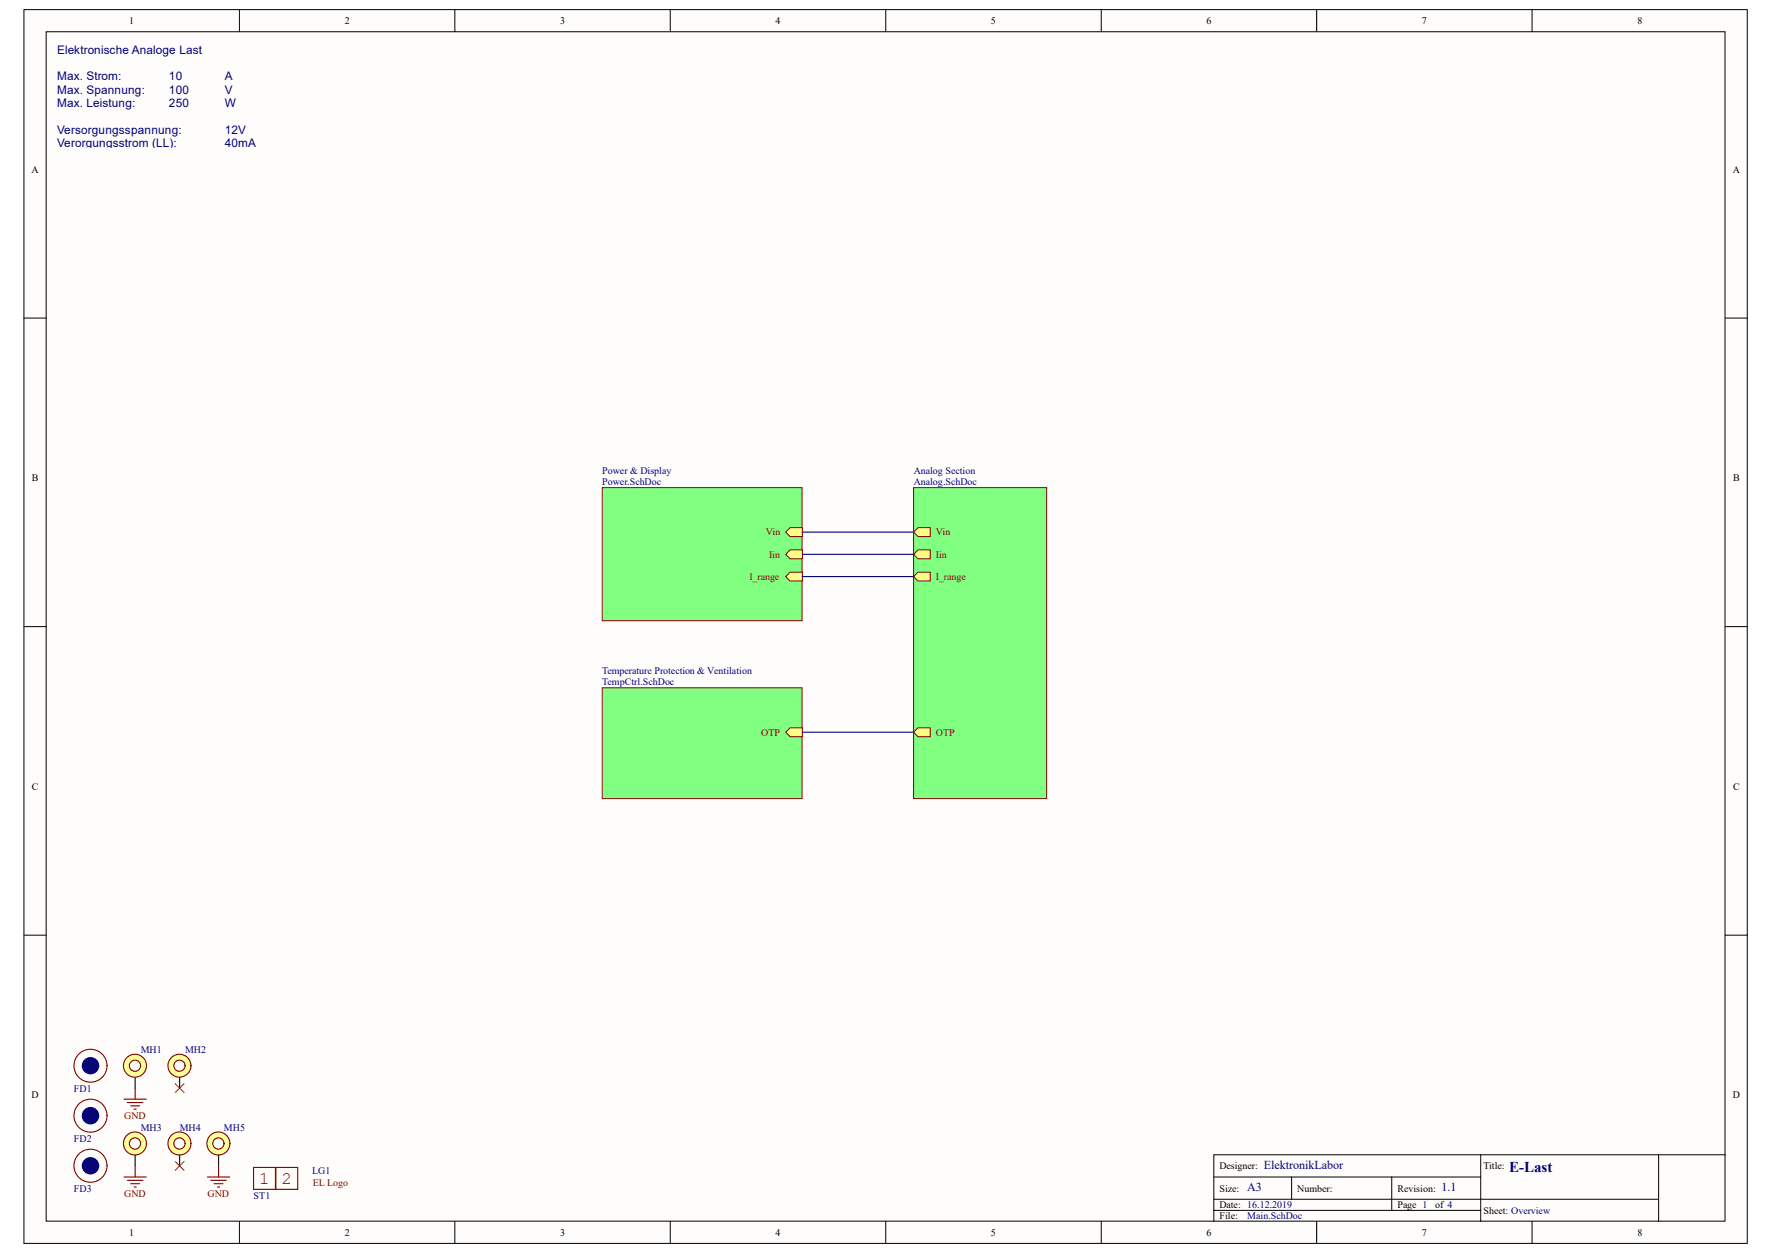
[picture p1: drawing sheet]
<svg xmlns="http://www.w3.org/2000/svg" width="420mm" height="297mm" viewBox="0 0 420 297" stroke-linecap="round" stroke-linejoin="round" font-family="sans-serif">
<g fill="#fffdfb" stroke="#000" stroke-width=".24">
<path d="M5.7 2.3h408v292.2h-408z"/>
<path d="M10.9 7.5h397.5v281.8h-397.5z"/>
</g>
<g fill="none" stroke="#000" stroke-width=".24">
<path d="M56.7 2.3v5.2M107.7 2.3v5.2M158.7 2.3v5.2M209.7 2.3v5.2M260.8 2.3v5.2M311.8 2.3v5.2M362.8 2.3v5.2M5.7 75.3h5.2M408.5 75.3h5.3M5.7 148.4h5.2M408.5 148.4h5.3M5.7 221.5h5.2"/>
<path d="M408.5 221.5h5.3M287.4 278.8h63.2M305.8 278.8v5.3M329.5 278.8v7.9M350.6 273.5v15.8M392.7 273.5v15.8M408.5 273.5h-121.1v15.8M56.7 289.3v5.3M107.7 289.3v5.3M158.7 289.3v5.3M209.7 289.3v5.3M260.8 289.3v5.3"/>
<path d="M287.4 286.7h63.2M287.4 284.1h105.3M311.8 289.3v5.3M362.8 289.3v5.3"/>
</g>
<path d="M142.6 115.5h47.3v31.5h-47.3z" fill="#80ff80" stroke="#800000" stroke-width=".24"/>
<g fill="#ffff80" stroke="#800000" stroke-width=".24">
<path d="M187.1 135.5h2.9v2.1h-2.9l-1.1-1z" fill-rule="evenodd"/>
<path d="M187.1 130.3h2.9v2.1h-2.9l-1.1-1.1z" fill-rule="evenodd"/>
<path d="M187.1 125h2.9v2.1h-2.9l-1.1-1.1z" fill-rule="evenodd"/>
</g>
<path d="M216.3 115.5h31.5v73.7h-31.5z" fill="#80ff80" stroke="#800000" stroke-width=".24"/>
<g fill="#ffff80" stroke="#800000" stroke-width=".24">
<path d="M217.4 135.5h2.9v2.1h-2.9l-1.1-1z" fill-rule="evenodd"/>
<path d="M217.4 130.3h2.9v2.1h-2.9l-1.1-1.1z" fill-rule="evenodd"/>
<path d="M217.4 125h2.9v2.1h-2.9l-1.1-1.1z" fill-rule="evenodd"/>
<path d="M217.4 172.4h2.9v2.1h-2.9l-1.1-1z" fill-rule="evenodd"/>
</g>
<path d="M142.6 162.9h47.3v26.3h-47.3z" fill="#80ff80" stroke="#800000" stroke-width=".24"/>
<path d="M187.1 172.4h2.9v2.1h-2.9l-1.1-1z" fill-rule="evenodd" fill="#ffff80" stroke="#800000" stroke-width=".24"/>
<path d="M190 126h26.3M190 131.3h26.3M190 136.6h26.3M190 173.5h26.3" fill="none" stroke="#000080" stroke-width=".26"/>
<g fill="none" stroke="#000080" stroke-width="1.3">
<circle cx="21.4" cy="252.4" r=".62"/>
<circle cx="21.4" cy="252.4" r="1.4"/>
<circle cx="21.4" cy="264.3" r="1.41"/>
<circle cx="21.4" cy="276.1" r=".62"/>
<circle cx="21.4" cy="264.3" r=".61"/>
<circle cx="21.4" cy="276.1" r="1.4"/>
</g>
<g fill="none" stroke="#800000" stroke-width=".26">
<path d="M32 257.7v2.7M29.4 260.4h5.2M29.4 278.8h5.2M30.2 261.2h3.6M30.2 279.6h3.6M30.9 261.9h2.2M31.7 262.7h.6M32 276.2v2.6M49.1 278.8h5.3M49.9 279.6h3.7M51.7 276.2v2.6M60 276.5h5.2v5.2h-5.2z"/>
<path d="M65.3 276.5h5.2v5.2h-5.2zM30.9 280.4h2.2M31.7 281.2h.6M50.7 280.4h2.1M51.5 281.2h.5"/>
<circle cx="21.4" cy="252.4" r="3.9"/>
<circle cx="32" cy="252.4" r="2.72"/>
<circle cx="32" cy="252.4" r="1.32"/>
<circle cx="42.5" cy="252.4" r="2.72"/>
<circle cx="42.5" cy="252.4" r="1.32"/>
<circle cx="21.4" cy="276.1" r="3.9"/>
<circle cx="21.4" cy="264.3" r="3.9"/>
<circle cx="32" cy="270.9" r="2.73"/>
<circle cx="32" cy="270.9" r="1.33"/>
<circle cx="42.5" cy="270.9" r="2.73"/>
<circle cx="42.5" cy="270.9" r="1.33"/>
<circle cx="51.7" cy="270.9" r="2.73"/>
<circle cx="51.7" cy="270.9" r="1.33"/>
</g>
<path d="M32 255.1v2.6M42.5 255.1v2.6M32 273.5v2.7M42.5 273.5v2.7M51.7 273.5v2.7" fill="none" stroke="#000" stroke-width=".26"/>
<g fill="none" stroke="#ff9" stroke-width="1.3">
<circle cx="32" cy="252.4" r="2.01"/>
<circle cx="42.5" cy="252.4" r="2.01"/>
<circle cx="32" cy="270.9" r="2.01"/>
<circle cx="42.5" cy="270.9" r="2.01"/>
<circle cx="51.7" cy="270.9" r="2.01"/>
</g>
<path d="M41.5 256.7l2.1 2.1M43.6 256.7l-2.1 2.1M41.5 275.1l2.1 2.1M43.6 275.1l-2.1 2.1" fill="none" stroke="#f00" stroke-width=".24"/>
<g font-size="4.1" fill="#800000">
<text x="61.4" y="280.6">1</text>
<text x="66.6" y="280.6">2</text>
</g>
<text font-size="3.6" fill="#000080" x="357.3" y="277.6">E-Last</text>
<g font-size="2.9" fill="#000080">
<text x="299.2" y="276.8">ElektronikLabor</text>
<text x="295.3" y="282.2">A3</text>
<text x="341.3" y="282.2">1.1</text>
</g>
<g font-size="2.8" fill="#000080">
<text x="13.5" y="12.7">Elektronische Analoge Last</text>
<text x="13.5" y="19">Max. Strom:</text>
<text x="13.5" y="22.2">Max. Spannung:</text>
<text x="40" y="19">10</text>
<text x="40" y="22.2">100</text>
<text x="53.2" y="19">A</text>
<text x="53.2" y="22.2">V</text>
<text x="13.5" y="25.4">Max. Leistung:</text>
<text x="40" y="25.4">250</text>
<text x="53.2" y="25.4">W</text>
<text x="13.5" y="31.6">Versorgungsspannung:</text>
<text x="13.5" y="34.9">Verorgungsstrom (LL):</text>
<text x="53.2" y="31.6">12V</text>
<text x="53.2" y="34.9">40mA</text>
</g>
<g font-size="2.4">
<text x="30.6" y="5.7">1</text>
<text x="81.6" y="5.7">2</text>
<text x="132.6" y="5.7">3</text>
<text x="183.6" y="5.7">4</text>
<text x="234.6" y="5.7">5</text>
<text x="285.7" y="5.7">6</text>
<text x="336.7" y="5.7">7</text>
<text x="387.7" y="5.7">8</text>
<text x="7.4" y="41">A</text>
<text x="410.3" y="41">A</text>
<text x="7.5" y="114">B</text>
<text x="410.4" y="114">B</text>
<text x="7.5" y="187.1">C</text>
<text x="410.4" y="187.1">C</text>
<text x="7.4" y="260.2">D</text>
<text x="410.3" y="260.2">D</text>
<text x="288.7" y="277">Designer:</text>
<text x="351.2" y="277">Title:</text>
<text x="288.7" y="282.3">Size:</text>
<text x="288.7" y="286.2">Date: 16.12.2019</text>
<text x="307.2" y="282.3">Number:</text>
<text x="330.9" y="282.3">Revision:</text>
<text x="330.9" y="286.2">Page 1</text>
<text x="339.8" y="286.2">of 4</text>
<text x="351.2" y="287.5">Sheet: Overview</text>
<text x="30.6" y="292.7">1</text>
<text x="81.6" y="292.7">2</text>
<text x="132.6" y="292.7">3</text>
<text x="183.6" y="292.7">4</text>
<text x="234.6" y="292.7">5</text>
<text x="285.7" y="292.7">6</text>
<text x="288.7" y="288.9">File:</text>
<text x="336.7" y="292.7">7</text>
<text x="387.7" y="292.7">8</text>
</g>
<g font-size="2.4" fill="#000080">
<text x="142.6" y="112.4">Power &amp; Display</text>
<text x="216.3" y="112.4">Analog Section</text>
<text x="142.6" y="115">Power.SchDoc</text>
<text x="216.3" y="115">Analog.SchDoc</text>
<text x="142.6" y="159.7">Temperature Protection &amp; Ventilation</text>
<text x="142.6" y="162.4">TempCtrl.SchDoc</text>
<text x="33.3" y="249.3">MH1</text>
<text x="43.8" y="249.3">MH2</text>
<text x="17.5" y="258.6">FD1</text>
<text x="33.3" y="267.8">MH3</text>
<text x="42.5" y="267.8">MH4</text>
<text x="53" y="267.8">MH5</text>
<text x="17.5" y="270.4">FD2</text>
<text x="73.9" y="278">LG1</text>
<text x="17.5" y="282.3">FD3</text>
<text x="60" y="283.9">ST1</text>
<text x="295.3" y="288.9">Main.SchDoc</text>
</g>
<g font-size="2.4" fill="#800000">
<text x="181.3" y="126.8">Vin</text>
<text x="221.6" y="126.8">Vin</text>
<text x="177.4" y="137.4">I_range</text>
<text x="182.1" y="132.1">Iin</text>
<text x="221.6" y="137.4">I_range</text>
<text x="221.6" y="132.1">Iin</text>
<text x="180.2" y="174.3">OTP</text>
<text x="221.6" y="174.3">OTP</text>
<text x="29.4" y="265.1">GND</text>
<text x="74.1" y="280.9">EL Logo</text>
<text x="29.4" y="283.5">GND</text>
<text x="49.1" y="283.5">GND</text>
</g>
</svg>
